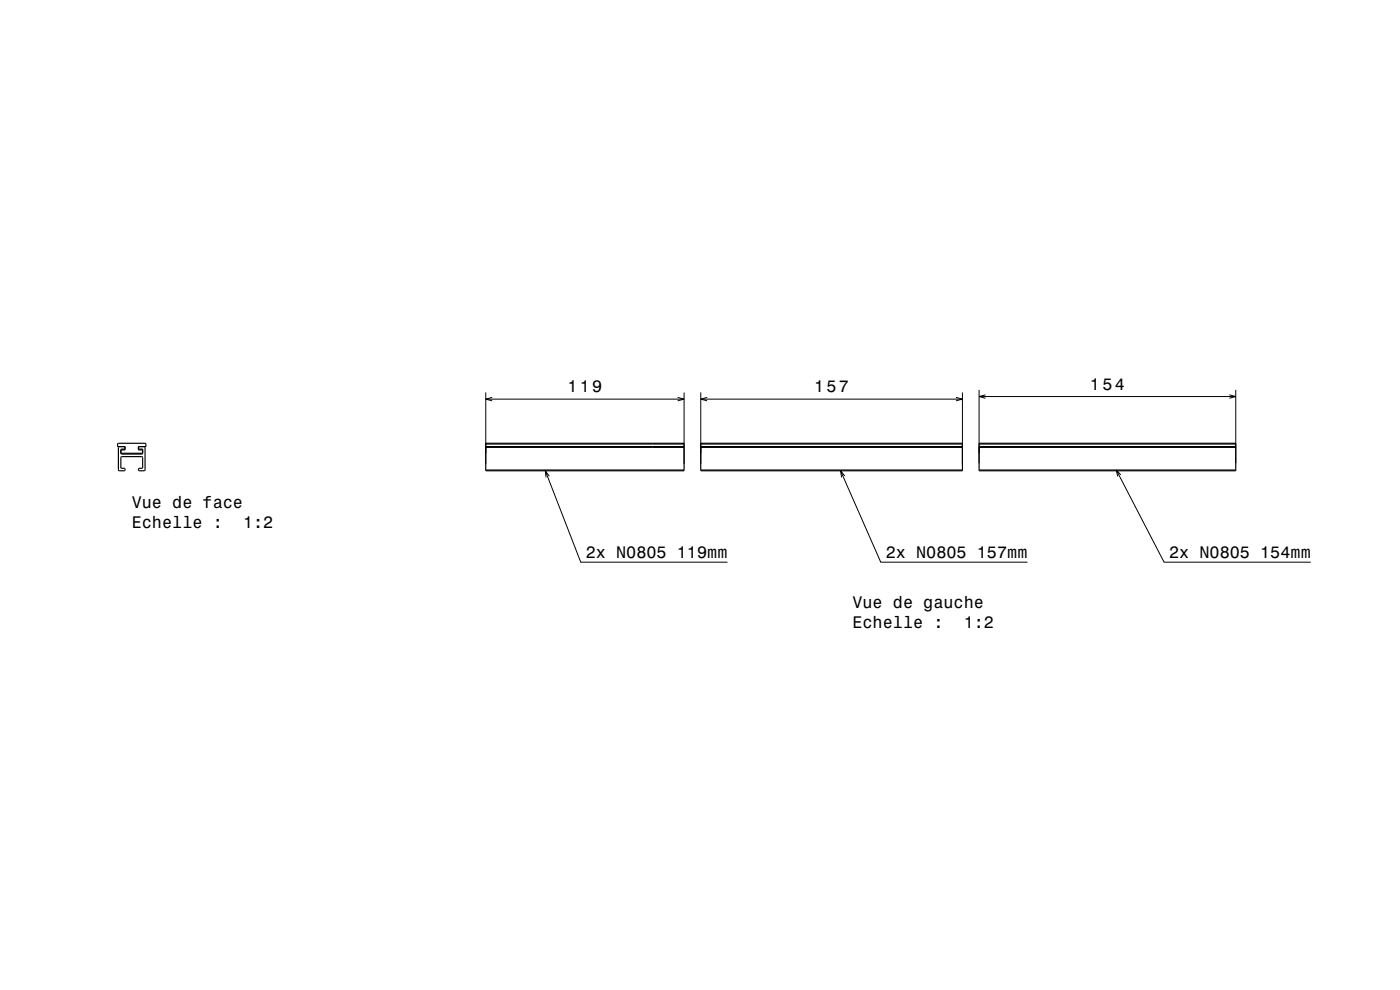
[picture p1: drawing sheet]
<svg xmlns="http://www.w3.org/2000/svg" width="420mm" height="297mm" viewBox="0 0 420 297" stroke-linecap="round" stroke-linejoin="round" font-family="sans-serif">
<g fill="none" stroke="#000" stroke-width=".3">
<path d="M145.7 117.7v21.5M145.7 119.7h59.5M147.7 119.2l-2 .5 2 .6M203.3 119.2l1.9 .5-1.9 .6M205.2 117.7v21.5M210.2 117.7v21.5M210.2 119.7h78.5M212.2 119.2l-2 .5 2 .6M286.8 119.2l1.9 .5-1.9 .6M288.7 117.7v21.5M293.7 117v22M293.7 119h77"/>
<path d="M295.7 118.4l-2 .6 2 .5M368.8 118.4l1.9 .6-1.9 .5M370.7 117v22M145.7 134.2h59.5M145.7 133.2h59.5M210.2 134.2h78.5M210.2 133.2h78.5M293.7 134.2h77M293.7 133.2h77M145.7 141h59.5M163.6 141.2l10.6 27.5h44M164.8 142.8l-1.2-1.6 .2 2"/>
<path d="M210.2 141h78.5M252.2 141.2l12 27.5h44M253.4 142.8l-1.2-1.6 .3 2M293.7 141h77M334.9 141l14.3 27.7h44M336.2 142.5l-1.3-1.5 .4 1.9"/>
</g>
<path d="M35.3 133.1l8.2-.1 .3 .2v.8h-2.3v1h1.3v1h-6.5v-1h1.2v-1h-2.2zM35.8 134l-.3 .2v6.8l.3 .2 1.7-.1-.1-.6-1.2-.1v-3.2l.3-.2h6.2l.1 3.4-1.2 .1-.1 .6h2v-6.9l-.2-.2M37.4 134l.1 .1M37.5 134.6l-1.3 .2 .1 1.4 6.4-.1 .1-1.4-1.3-.1M41.6 134l-.1 .1M145.7 134h59.5M145.7 133h59.5v8.2h-59.5zM210.2 134h78.5M210.2 133h78.5v8.2h-78.5zM293.7 134h77M293.7 133h77v8.2h-77z" fill="none" stroke="#000" stroke-width=".35"/>
<g font-size="5">
<text x="170.2" y="117.7">119</text>
<text x="244.2" y="117.7">157</text>
<text x="327" y="117">154</text>
<text x="39.5" y="152.5">Vue de face</text>
<text x="39.5" y="158.5">Echelle :</text>
<text x="72.9" y="158.5">1:2</text>
<text x="175.7" y="167.5">2x N0805 119mm</text>
<text x="265.7" y="167.5">2x N0805 157mm</text>
<text x="350.7" y="167.5">2x N0805 154mm</text>
<text x="255.7" y="182.5">Vue de gauche</text>
<text x="255.7" y="188.5">Echelle :</text>
<text x="289.1" y="188.5">1:2</text>
</g>
</svg>
